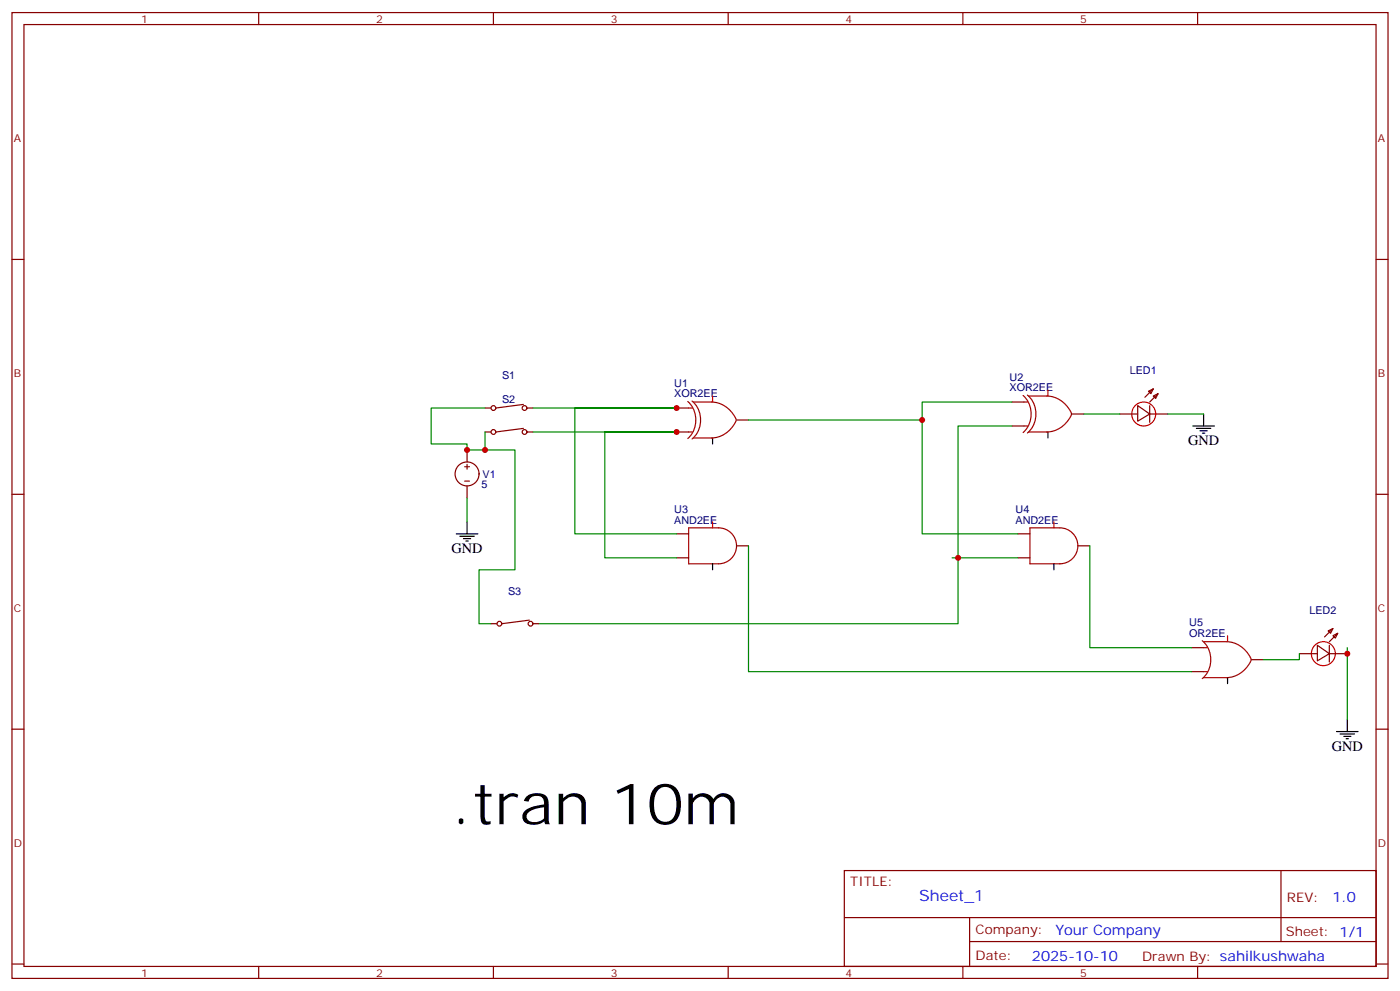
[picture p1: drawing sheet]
<svg xmlns="http://www.w3.org/2000/svg" width="412mm" height="292mm" viewBox="0 0 412 292" stroke-linecap="round" stroke-linejoin="round" font-family="sans-serif">
<g fill="none" stroke="#870000" stroke-width=".35">
<path d="M3.5 3.7h405.4v284.3h-405.4zM7.1 7.2h398.2v277.3h-398.2zM76.2 3.7v3.5M145.3 3.7v3.5M214.5 3.7v3.5M283.6 3.7v3.5M352.8 3.7v3.5M3.5 76.4h3.6M405.3 76.4h3.6M154.2 119.1l-8.2 1M298.1 118.4h3.5M335.1 119.4l3.6 2.5-3.6 2.1z"/>
<path d="M338.3 115.2l1.4-.7-.7 1.4zM338.7 119.4v5M339.7 116.6l1.4-.7-.7 1.4zM339.7 114.5l-2.4 2.4M136.9 137.4h1.4M137.6 132.5v3.5M137.6 136.7v1.4M142.9 120.1h1.7M142.9 127.2h1.7M154.2 126.1l-8.2 1.1M155.2 120.1h1.8M155.2 127.2h1.8"/>
<path d="M199.3 120.1h3.5M199.3 127.2h3.5M217 123.6h3.5M298.1 125.4h3.5M315.7 121.9h3.6M329.8 121.9h5.3M338.7 121.9h5.3M3.5 145.5h3.6M136.9 141.6h1.4M137.6 143.1v3.5M199.3 157.2h3.5M299.9 157.2h3.5"/>
<path d="M405.3 145.5h3.6M199.3 164.2h3.5M217 160.7h3.5M299.9 164.2h3.5M317.5 160.7h3.5M144.6 183.6h1.8M155.9 182.6l-8.1 1M157 183.6h1.7M351 190.7h3.5M351 197.7h3.5M368.7 194.2h3.5M382.8 192.4h5.3"/>
<path d="M388.1 190l3.5 2.4-3.5 2.2zM391.2 185.7l1.4-.7-.7 1.4zM391.6 190v4.9M391.6 192.4h5.3M392.6 187.1l1.5-.7-.8 1.5zM392.6 185l-2.4 2.5M3.5 214.7h3.6M405.3 214.7h3.6M248.7 256.3h156.6v28.2h-156.6zM377.3 256.3v20.9M248.7 270.1h156.5M285.6 277.2h119.6"/>
<path d="M285.6 270.1v14.2M3.5 283.8h3.6M76.2 284.5v3.5M145.3 284.5v3.5M214.5 284.5v3.5M283.6 284.5v3.5M352.8 284.5v3.5M405.3 283.8h3.6"/>
<circle cx="137.6" cy="139.5" r="3.5"/>
<circle cx="145.3" cy="120.1" r=".71"/>
<circle cx="145.3" cy="127.2" r=".71"/>
<circle cx="154.5" cy="120.1" r=".71"/>
<circle cx="154.5" cy="127.2" r=".71"/>
<circle cx="147.1" cy="183.6" r=".71"/>
<circle cx="156.3" cy="183.6" r=".71"/>
</g>
<g fill="none" stroke="#a10000" stroke-width=".35">
<path d="M202.6 118.2a7.5 7.5 0 0 1 0 10.9M203.9 118.1a7.4 7.4 0 0 1 0 11.1M204.3 118.4h5.2a8.2 8.2 0 0 1 7.4 5.2 8.2 8.2 0 0 1-7.4 5.3h-5.2M301.4 116.4a7.5 7.5 0 0 1 0 10.9M301.6 118.4h1.1M302.6 116.3a7.4 7.4 0 0 1 0 11.2M303 116.6h5.3a8.2 8.2 0 0 1 7.1 4.5M202.8 127.2h1.1M202.8 120.1h1.1M301.6 125.4h1.1M315.4 122.6a8.2 8.2 0 0 1-7.1 4.6h-5.3M315.4 121.2a1.07 1.07 0 0 1 0 1.4"/>
<path d="M202.8 155.4h8.9a5.3 5.3 0 0 1 5.3 5.3 5.3 5.3 0 0 1-5.3 5.3h-8.9zM303.4 155.4h8.8a5.3 5.3 0 0 1 5.3 5.3 5.3 5.3 0 0 1-5.3 5.3h-8.8zM354.1 188.6a7.4 7.4 0 0 1 0 11.2M354.5 188.9h6.7a8.2 8.2 0 0 1 7.1 4.6M354.5 197.7h1.1M354.5 190.7h1.1M368.3 193.5a1.07 1.07 0 0 1 0 1.4 8.2 8.2 0 0 1-7.1 4.6h-6.7"/>
</g>
<g fill="none" stroke="#f00" stroke-width=".35">
<path d="M209.9 116.6v1.8M308.7 114.8v1.8M209.9 153.6v1.8M310.4 153.6v1.8M361.6 187.1v1.8"/>
<circle cx="336.9" cy="121.9" r="3.5"/>
<circle cx="389.8" cy="192.4" r="3.5"/>
</g>
<g fill="none" stroke="#000" stroke-width=".35">
<path d="M209.9 128.9v1.8M308.7 127.2v1.7M351.4 125.4h6.3M352.4 126.1h4.3M353.5 126.8h2.1M354.2 127.5h.7M354.5 121.9v3.5M134.4 157.2h6.4M135.5 157.9h4.2M136.5 158.6h2.1M137.2 159.3h.7M137.6 153.6v3.6"/>
<path d="M209.9 166v1.7M310.4 166v1.7M361.6 199.5v1.8M393.7 215.4h6.3M394.8 216.1h4.2M395.8 216.8h2.1M396.5 217.5h.7M396.9 211.8v3.6"/>
</g>
<g fill="none" stroke="#008700" stroke-width=".35">
<path d="M298.1 118.4h-26.5v5.2h-51.1M142.9 120.1h-15.9v10.6h10.6v1.8h5.3v-5.3M142.9 132.5h8.8v35.2h-10.6v15.9h3.5M157 120.1h42.3h-30v37.1h30M157 127.2h42.3h-21.1v37h21.1M271.6 123.6v33.6h28.3M298.1 125.4h-15.9v38.8h17.7M319.3 121.9h10.5M344 121.9h10.5M137.6 146.6v7M220.5 160.7v37h130.5M280.5 164.2h1.7v19.4h-123.5"/>
<path d="M321 160.7v30h30M382.8 192.4v1.8h-10.6M396.9 190.7v21.1"/>
</g>
<path d="M341.1 115.9l-2.4 2.5M394.1 186.4l-2.5 2.5" fill="none" stroke="#800000" stroke-width=".35"/>
<g fill="#c00">
<circle cx="271.6" cy="123.6" r=".88"/>
<circle cx="282.2" cy="164.2" r=".88"/>
<circle cx="199.3" cy="120.1" r=".88"/>
<circle cx="199.3" cy="127.2" r=".88"/>
<circle cx="142.9" cy="132.5" r=".88"/>
<circle cx="396.9" cy="192.4" r=".88"/>
<circle cx="137.6" cy="132.5" r=".88"/>
</g>
<text font-size="16.9" x="133" y="242.7">.tran 10m</text>
<text font-size="4.6" fill="#00f" x="270.8" y="265.3">Sheet_1</text>
<g font-size="4.2">
<text x="350" y="131.1">GND</text>
<text x="133" y="162.8">GND</text>
<text x="392.3" y="221">GND</text>
</g>
<g font-size="4.2" fill="#00f">
<text x="392.5" y="265.6">1.0</text>
<text x="310.9" y="275.1">Your Company</text>
<text x="304" y="282.9">2025-10-10</text>
</g>
<g font-size="3.9" fill="#800">
<text x="250.5" y="260.9">TITLE:</text>
<text x="379.1" y="265.6">REV:</text>
<text x="287.4" y="275.1">Company:</text>
<text x="378.7" y="275.7">Sheet: 1/1</text>
<text x="287.4" y="282.8">Date:</text>
<text x="336.4" y="282.8">Drawn By: sahilkushwaha</text>
</g>
<g font-size="3.2" fill="#800">
<text x="41.6" y="6.7">1</text>
<text x="110.8" y="6.7">2</text>
<text x="179.9" y="6.7">3</text>
<text x="249.1" y="6.7">4</text>
<text x="318.2" y="6.7">5</text>
<text x="4.1" y="41.8">A</text>
<text x="405.9" y="41.8">A</text>
<text x="4.1" y="110.9">B</text>
<text x="405.9" y="110.9">B</text>
<text x="4.1" y="180.1">C</text>
<text x="405.9" y="180.1">C</text>
<text x="4.1" y="249.2">D</text>
<text x="405.9" y="249.2">D</text>
<text x="41.6" y="287.5">1</text>
<text x="110.8" y="287.5">2</text>
<text x="179.9" y="287.5">3</text>
<text x="249.1" y="287.5">4</text>
<text x="318.2" y="287.5">5</text>
</g>
<g font-size="3.2" fill="#000080">
<text x="147.9" y="111.7">S1</text>
<text x="198.6" y="114">U1</text>
<text x="297.4" y="112.2">U2</text>
<text x="332.8" y="110.2">LED1</text>
<text x="147.9" y="118.7">S2</text>
<text x="198.6" y="117">XOR2EE</text>
<text x="297.4" y="115.2">XOR2EE</text>
<text x="141.8" y="143.8">5</text>
<text x="142.2" y="140.6">V1</text>
<text x="198.6" y="154.3">AND2EE</text>
<text x="198.6" y="151.2">U3</text>
<text x="299.2" y="154.3">AND2EE</text>
<text x="299.2" y="151.2">U4</text>
<text x="149.7" y="175.2">S3</text>
<text x="350.3" y="184.4">U5</text>
<text x="385.7" y="180.8">LED2</text>
<text x="350.3" y="187.6">OR2EE</text>
</g>
</svg>
